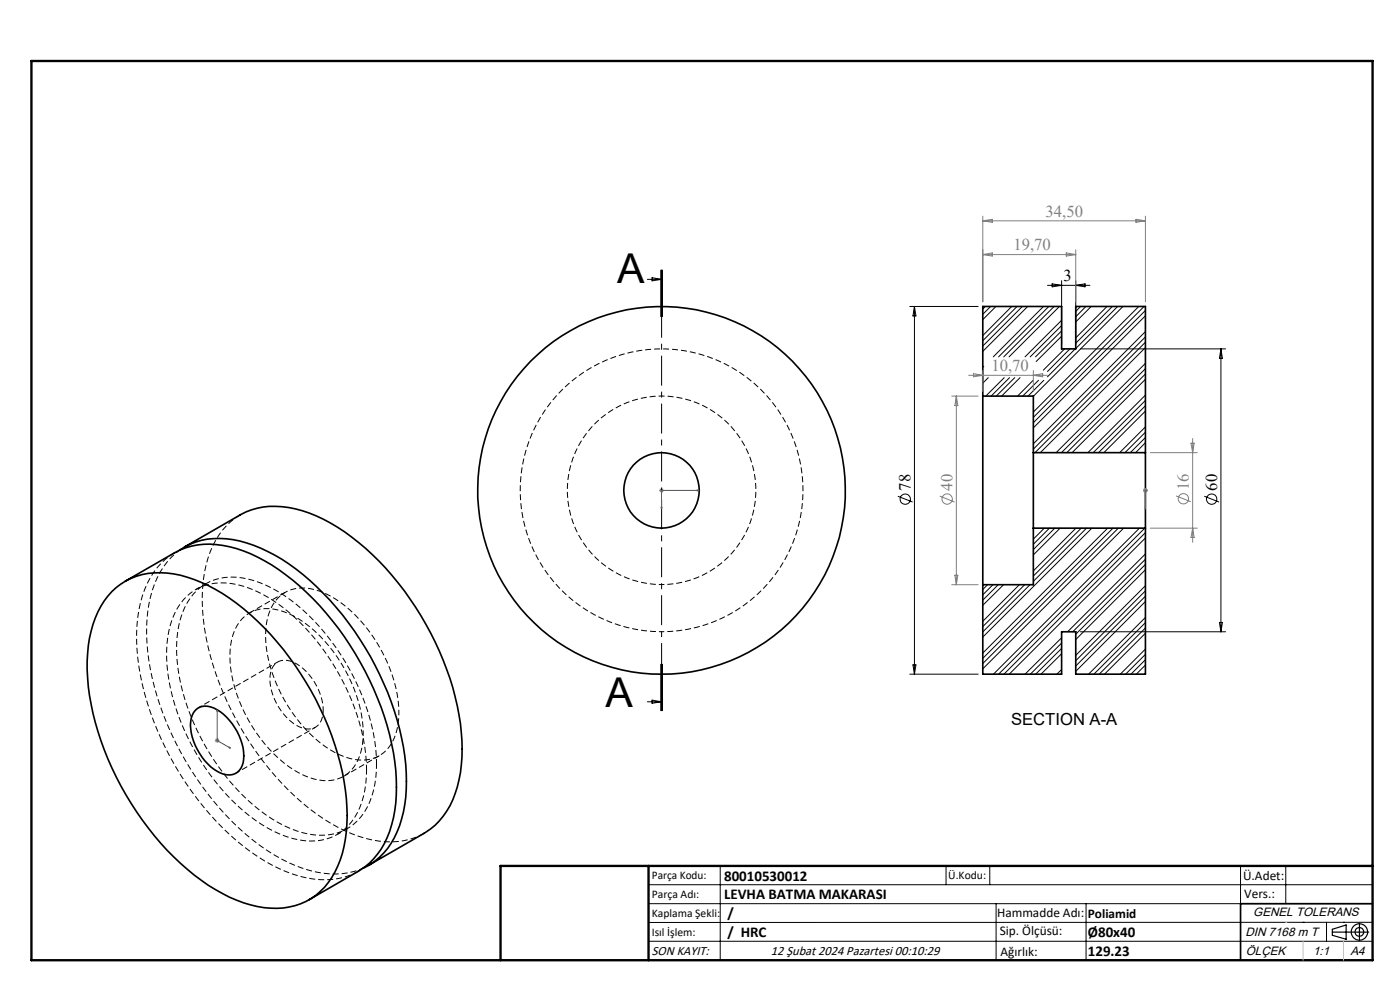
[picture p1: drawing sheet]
<svg xmlns="http://www.w3.org/2000/svg" width="297mm" height="210mm" viewBox="0 0 297 210" stroke-linecap="round" stroke-linejoin="round" font-family="sans-serif">
<path d="M140.4 134a30 30 0 0 0 26.2-44.5 30 30 0 0 0-51.6-1.6 30 30 0 0 0 23.5 46l1.9 .1M140.4 124a20 20 0 0 0 17.5-29.6 20 20 0 0 0-34.3-1.3 20 20 0 0 0 15.2 30.8l1.6 .1M77.1 155.5a31.4 31.4 0 0 0-13.6-24.2 11.6 11.6 0 0 0-9.2-1.9 8.3 8.3 0 0 0-5.4 7.4 27.1 27.1 0 0 0 4.6 17.3 25.6 25.6 0 0 0 12.1 10.8 7.8 7.8 0 0 0 9.5-2.2 11.9 11.9 0 0 0 2-7.2M84.6 151.1a31.4 31.4 0 0 0-13.6-24.1 11.6 11.6 0 0 0-9.1-2 8.3 8.3 0 0 0-5.4 7.4 27.1 27.1 0 0 0 4.6 17.3 25.6 25.6 0 0 0 12.1 10.9 7.8 7.8 0 0 0 9.4-2.3 11.9 11.9 0 0 0 2-7.2" fill="none" stroke="#000" stroke-width=".21" stroke-dasharray="1.3 .6" stroke-dashoffset=".7" stroke-linecap="butt"/>
<g fill="none" stroke="#000" stroke-width=".35">
<path d="M208.5 84v40M208.5 84v-19h16.7v9h3v-9h14.8v31M208.5 84h10.7v12M219.2 96v16M219.2 96h23.8M243 96v16M38.1 116.7a15.1 15.1 0 0 1 12.7-1.9 37.9 37.9 0 0 1 17.8 11.1 63.2 63.2 0 0 1 17.5 36.3 27.5 27.5 0 0 1-3.1 16.7 13.8 13.8 0 0 1-6 5.2M39.2 116l11.8-6.8a16 16 0 0 1 13.1-.9 41.6 41.6 0 0 1 17.7 12.2 64.1 64.1 0 0 1 15.9 33 30.5 30.5 0 0 1-2.2 17.4 14.9 14.9 0 0 1-5.5 5.9l-11.9 6.8M219.2 112v12h-10.7M219.2 112h23.8M243 112v31h-14.8v-9h-3v9h-16.7v-19M23.7 125.5a14.4 14.4 0 0 1 13.1-3.8 35.5 35.5 0 0 1 17.8 10 62.9 62.9 0 0 1 18.9 37.7 27.5 27.5 0 0 1-3.1 16.8 13.9 13.9 0 0 1-14.4 6.3 31.1 31.1 0 0 1-14.8-6.9 63.3 63.3 0 0 1-22.5-39.9 28.4 28.4 0 0 1 2.7-17.1l.7-1.1z"/>
<path d="M26.6 123.3l10.4-6a15.6 15.6 0 0 1 11.7-1.3 38.2 38.2 0 0 1 17.8 11.1 64.1 64.1 0 0 1 17.2 34.5 29.7 29.7 0 0 1-2.2 17.4 14.9 14.9 0 0 1-5.5 5.8l-10.4 6M41.4 150.7a3.6 3.6 0 0 1 4.7-.1 12.2 12.2 0 0 1 5.6 10.5 3.2 3.2 0 0 1-5 2.9 12.2 12.2 0 0 1-6.2-10.9 4 4 0 0 1 .9-2.4zM291.2 191.7h-28v12"/>
<circle cx="140.3" cy="104" r="39"/>
<circle cx="140.3" cy="104" r="8"/>
</g>
<g fill="none" stroke="#000" stroke-width=".21">
<path d="M137.3 59.3h3M138.3 58.9l2 .4-2 .3zM140.2 57.2v10M140.4 57.2v10M140.5 57.2v10M225.2 59.5v13.5M228.2 59.5v13.5M193 65h14.5M194 65v78M194 65l.3 2h-.6zM208.7 77.7l-.2 .2M209 65l-.5 .6"/>
<path d="M210.1 65l-1.6 1.7M211.3 65l-2.8 2.8M214.6 65l-6.1 6.2M215.8 65l-7.3 7.3M216.9 65l-8.4 8.4M218 65l-9.5 9.5M221.4 65l-10.7 10.7M222.2 60.5h9M222.5 65l-10.7 10.7M223.2 60.2l2 .3-2 .3zM223.6 65l-10.7 10.7M224.8 65l-10.7 10.7"/>
<path d="M225.2 67.9l-7.7 7.8M225.2 69.1l-6.7 6.6M225.2 70.2l-5.5 5.5M225.2 71.3l-5.4 5.4M225.8 74l-4.5 4.5M227 74l-4.8 4.8M228.1 74l-5.9 5.9M228.2 60.5l2-.3v.6zM229.2 74h30.8M229.2 65l-1 1.1M230.4 65l-2.2 2.2M231.5 65l-3.3 3.3"/>
<path d="M234.8 65l-6.6 6.7M236 65l-7.8 7.8M237.1 65l-8.9 8.9M238.2 65l-19 19.1M241.6 65l-22.4 22.4M242.7 65l-23.5 23.5M243 70.3l-23.8 23.8M243 77.1l-19 18.9M243 71.5l-23.8 23.8M243 78.2l-17.8 17.8M243 65.9l-23.8 23.8M243 72.6l-23.4 23.4"/>
<path d="M243 79.3l-16.7 16.7M243 67l-23.8 23.8M243 73.7l-22.3 22.3M259 74v60M259 74l.3 2h-.6zM209.7 80.1l-1.2 1.2M213 80.1l-3.9 3.9M214.2 80.1l-3.9 3.9M215.3 80.1l-4 3.9M216.4 80.1l-3.9 3.9M219.2 80.7l-3.3 3.3M220.3 80.7l-3.3 3.3"/>
<path d="M221.4 80.7l-3.3 3.3M243 90.5l-5.5 5.5M243 91.7l-4.3 4.3M243 92.8l-3.2 3.2M243 83.8l-12.2 12.2M243 84.9l-11.1 11.1M243 86.1l-10 9.9M243 80.5l-15.6 15.5M243 87.2l-8.8 8.8M243 93.9l-2.1 2.1M190.5 105.3l3.1 1.2M221.5 112l-2.3 2.4"/>
<path d="M222.6 112l-3.4 3.5M223.8 112l-4.6 4.6M224.9 112l-5.7 5.7M228.2 112l-9 9.1M229.4 112l-10.2 10.2M230.5 112l-11.3 11.3M231.6 112l-23.1 23.1M235 112l-26.5 26.5M236.1 112l-27.6 27.7M237.2 112l-28.7 28.7M238.4 112l-29.9 29.9M241.7 112l-31 31"/>
<path d="M242.9 112l-31.1 31M243 117.5l-16.5 16.5M243 118.6l-15.4 15.4M243 113l-30 30M243 119.7l-14.8 14.8M243 114.1l-28.9 28.9M255.5 105.3l3.1 1.2M209.5 124l-1 1.1M210.6 124l-2.1 2.2M211.8 124l-3.3 3.3M212.9 124l-4.4 4.4M216.3 124l-7.8 7.8"/>
<path d="M217.4 124l-8.9 8.9M218.5 124l-10 10M225.2 135.3l-7.7 7.7M225.2 136.4l-6.6 6.6M225.2 137.5l-5.5 5.5M225.2 138.7l-4.4 4.3M229.2 134h30.8M243 124.2l-14.8 14.8M243 131l-12.1 12M243 137.7l-5.3 5.3M243 125.3l-14.8 14.9M243 132.1l-10.9 10.9"/>
<path d="M243 138.8l-4.2 4.2M243 126.5l-14.8 14.8M243 133.2l-9.8 9.8M243 139.9l-3.1 3.1M243 120.9l-14.8 14.8M243 127.6l-14.8 14.8M243 134.3l-8.7 8.7M258.7 132h.6l-.3 2zM137.3 148.9h3M138.3 148.5l2 .4-2 .3zM140.2 140.8v10M140.4 140.8v10"/>
<path d="M140.5 140.8v10zM193 143h14.5M193.7 141h.6l-.3 2zM225.2 142l-1 1M243 141.1l-1.9 1.9M137.6 187.7h153.6M137.6 191.7h153.6M137.6 199.7h153.6M152.8 183.7v20M200.7 183.7v4M210 183.7v4M211.3 191.7v12"/>
<path d="M230.4 191.7v12M263.2 183.7v20M272.8 183.7v8M276.4 195.6h.1M281.4 195.6v4.1M285 195.6h.1M291.2 195.6l-153.6 .1"/>
<circle cx="192" cy="105.9" r="1.09"/>
<circle cx="257" cy="105.9" r="1.1"/>
</g>
<path d="M37.1 117.2a16.2 16.2 0 0 0-7.3 10.6 40.8 40.8 0 0 0 1.5 21.3 63.4 63.4 0 0 0 21.9 31.6 27.9 27.9 0 0 0 16 5.9 14 14 0 0 0 6.8-1.8M51 109.2a16.2 16.2 0 0 0-7.3 10.6 40.8 40.8 0 0 0 1.5 21.3 63.4 63.4 0 0 0 21.9 31.5 27.9 27.9 0 0 0 16.1 6 14 14 0 0 0 6.8-1.8" fill="none" stroke="#000" stroke-width=".21" stroke-dasharray="1.3 .6" stroke-linecap="butt"/>
<path d="M38.1 116.7a17.4 17.4 0 0 0-6.5 11.4 44.6 44.6 0 0 0 3.1 23.7 61.7 61.7 0 0 0 22.1 28.7 25.5 25.5 0 0 0 15.9 4.8 13.9 13.9 0 0 0 4.4-1.2" fill="none" stroke="#000" stroke-width=".21" stroke-dasharray="1.3 .6" stroke-dashoffset=".3" stroke-linecap="butt"/>
<path d="M77.8 163.3a46.2 46.2 0 0 0-10.8-27.6 33.6 33.6 0 0 0-15.4-11.3 11.9 11.9 0 0 0-11.9 2 16.1 16.1 0 0 0-4.4 11.6 44 44 0 0 0 8.1 24.6 39 39 0 0 0 16.1 14.4 13.3 13.3 0 0 0 12.6-.4 14 14 0 0 0 5.5-10.4l.2-2.9M79.9 162a46.2 46.2 0 0 0-10.8-27.5 33.6 33.6 0 0 0-15.3-11.4 11.9 11.9 0 0 0-12 2.1 16.1 16.1 0 0 0-4.3 11.6 44 44 0 0 0 8 24.6 39 39 0 0 0 16.1 14.4 13.3 13.3 0 0 0 12.6-.4 14 14 0 0 0 5.5-10.4l.2-3" fill="none" stroke="#000" stroke-width=".21" stroke-dasharray="1.3 .6" stroke-dashoffset=".2" stroke-linecap="butt"/>
<path d="M68.6 150.6a12.3 12.3 0 0 0-6.4-10.1 3.2 3.2 0 0 0-4.9 2.8 12.1 12.1 0 0 0 6.3 10.9 3.2 3.2 0 0 0 4.9-2.8l.1-.8" fill="none" stroke="#000" stroke-width=".21" stroke-dasharray="1.3 .6" stroke-dashoffset=".5" stroke-linecap="butt"/>
<path d="M43.7 123.8l-2.1 1.2M58.9 140.4l-16.8 9.7M50.1 164l16.8-9.7M71.5 177l2.2-1.2" fill="none" stroke="#000" stroke-width=".21" stroke-dasharray="1.3 .6" stroke-dashoffset=".4" stroke-linecap="butt"/>
<path d="M60.5 125.7l-7.6 4.3M72.9 164.7l7.6-4.4" fill="none" stroke="#000" stroke-width=".21" stroke-dasharray="1.3 .6" stroke-dashoffset=".1" stroke-linecap="butt"/>
<g fill="none" stroke="#808080" stroke-width=".21">
<path d="M208.5 45.9v18.1M208.5 46.8h34.5M208.5 46.8l2-.3v.7zM208.5 54l2-.4v.7zM208.5 54h19.7M226.2 53.6l2 .4-2 .3zM228.2 53v11M241 46.5l2 .3-2 .4zM243 45.9v18.1M205.5 79.6h16.7M206.5 79.3l2 .3-2 .3zM208.5 78.6v4.4"/>
<path d="M219.2 78.6v4.4M219.2 79.6l2-.3v.6zM201.9 84h5.6M202.9 84v40M202.9 84l.3 2h-.6zM244 96h10M252.7 94h.6l-.3 2zM253 93v22M139.8 104h1M140 103.7l.7 .7M140.3 103.5v1M140.7 103.7l-.7 .7"/>
<path d="M199.4 105.2l3.1 1.3M242.5 104h1M242.6 103.7l.7 .7M243 103.5v1M243.3 103.7l-.7 .7M244 112h10M249.5 105.2l3.1 1.2M253 112l.3 2h-.6zM201.9 124h5.6M202.6 122h.6l-.3 2zM45.6 157.1h1M45.7 156.7l.7 .7"/>
<path d="M46.1 156.6v1M46.4 156.7l-.7 .7"/>
<circle cx="200.9" cy="105.9" r="1.09"/>
<circle cx="251.1" cy="105.8" r="1.1"/>
</g>
<g fill="none" stroke="#000" stroke-width=".25">
<path d="M282.6 197.7h7.8M282.6 197.1l3-.9v3l-3-.8zM288.4 195.8v3.8M106.2 203.7h185"/>
<circle cx="288.4" cy="197.7" r="1.74"/>
<circle cx="288.4" cy="197.7" r=".93"/>
</g>
<path d="M140.2 107.6h.2l-.1 .4zM147.9 103.9l.4 .1-.4 .1zM148.3 104h-8v4M243 108v-.4v.4M243 103.9v.2zM243 104h.1M243 104v4M46.1 150.6v.3l-.1-.1zM46.1 150.6v6.5l2.8 1.6M48.6 158.5l.3 .2-.3-.1z" fill="none" stroke="#00f" stroke-width=".21"/>
<path d="M140.4 57.2v93.6" fill="none" stroke="#000" stroke-width=".21" stroke-dasharray="6.3 1.3 1.3 1.3" stroke-dashoffset="2.1" stroke-linecap="butt"/>
<path d="M6.7 12.9h284.5v190.8h-284.5zM137.6 183.7v20M291.2 183.7h-185v20" fill="none" stroke="#000" stroke-width=".5"/>
<path d="M276.4 199.7v4M285 199.7v4" fill="none" stroke="#c0c0c0" stroke-width=".21"/>
<path d="M272.8 195.6h.1" fill="none" stroke="#c0c0c0" stroke-width=".25"/>
<g fill="#00f">
<path d="M140.2 107.6h.2l-.1 .4zM147.9 103.9l.4 .1-.4 .1z"/>
<path d="M48.6 158.5l.3 .2-.3-.1zM46.1 150.6v.3l-.1-.1z"/>
<path d="M243 107.6v.4zM243 103.9v.2zM243 107.6v.4zM243 103.9v.2z"/>
</g>
<g font-size="8.7">
<text x="130.9" y="59.9">A</text>
<text x="128.4" y="149.9">A</text>
</g>
<g font-size="3.5" fill="#808080">
<text x="221.8" y="46">34,50</text>
<text x="215" y="53.1">19,70</text>
<text x="210.3" y="78.7">10,70</text>
<text x="202.1" y="104" transform="rotate(-90 202.1 104)">40</text>
<text x="252.2" y="104" transform="rotate(-90 252.2 104)">16</text>
</g>
<g font-size="3.5">
<text x="225.6" y="59.7">3</text>
<text x="193.2" y="104.1" transform="rotate(-90 193.2 104.1)">78</text>
<text x="258.2" y="104.1" transform="rotate(-90 258.2 104.1)">60</text>
<text x="214.5" y="153.7">SECTION A-A</text>
</g>
<g font-size="3.2">
<text x="153.6" y="190.8">LEVHA BATMA MAKARASI</text>
<text x="153.6" y="186.8">80010530012</text>
<text x="154.3" y="194.8">/</text>
<text x="154.3" y="198.8">/ HRC</text>
<text x="230.8" y="198.7">Ø80x40</text>
<text x="230.8" y="202.8">129.23</text>
</g>
<g font-size="2.8">
<text x="263.7" y="186.7">Ü.Adet:</text>
<text x="263.9" y="190.5">Vers.:</text>
<text x="211.5" y="194.5">Hammadde Adı:</text>
<text x="230.8" y="194.7">Poliamid</text>
<text x="138.3" y="202.6">SON KAYIT:</text>
<text x="163.6" y="202.6">12 Şubat 2024 Pazartesi 00:10:29</text>
<text x="212.1" y="198.4">Sip. Ölçüsü:</text>
<text x="212.2" y="202.7">Ağırlık:</text>
</g>
<g font-size="2.6">
<text x="265.9" y="194.4">GENEL TOLERANS</text>
<text x="264.2" y="198.5">DIN 7168 m T</text>
<text x="264.3" y="202.6">ÖLÇEK</text>
<text x="278.5" y="202.6">1:1</text>
<text x="286.5" y="202.6">A4</text>
</g>
<g font-size="2.5">
<text x="138.3" y="186.4">Parça Kodu:</text>
<text x="138.3" y="190.5">Parça Adı:</text>
<text x="201.2" y="186.5">Ü.Kodu:</text>
<text x="138.3" y="194.5">Kaplama Şekli:</text>
<text x="138.3" y="198.6">Isıl İşlem:</text>
</g>
</svg>
